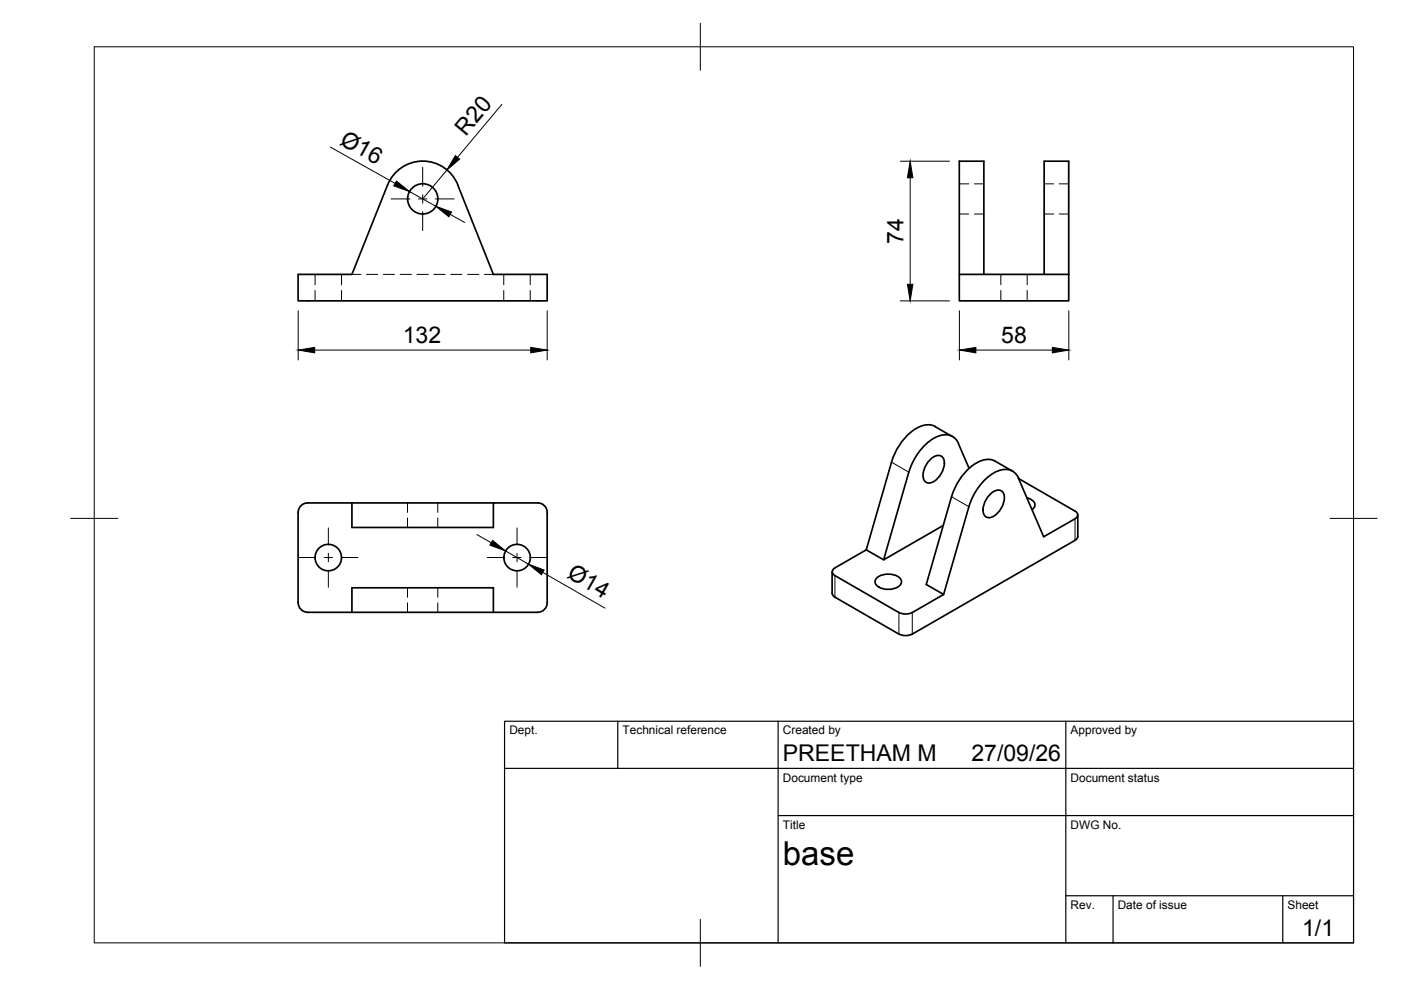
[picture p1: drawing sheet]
<svg xmlns="http://www.w3.org/2000/svg" width="297mm" height="210mm" viewBox="0 0 297 210" stroke-linecap="round" stroke-linejoin="round" font-family="sans-serif">
<!-- layer: Visible -->
<g fill="none" stroke="#000" stroke-width=".36">
<path d="M82.2 39.2a8 8 0 0 1 7.4-5 8 8 0 0 1 7.4 5l7.6 19h11.4v5.6h-52.8v-5.6h11.4l7.6-19M203.4 58.2h23.2v5.6h-23.2zM203.4 58.2v-24h5.2v24M221.4 58.2v-24h5.2v24M189 98l-5.3 18.6M197 97.7a2.09 2.09 0 0 1 2.7-.9 2.88 2.88 0 0 1 0 3.3 3.8 3.8 0 0 1-2.7 2.3 1.58 1.58 0 0 1-1.2-2.2 5.3 5.3 0 0 1 1.2-2.5zM198.3 90.5l3.6 2.1M198.3 90.4a4.7 4.7 0 0 0-5.2 1.2 13.2 13.2 0 0 0-4.1 6.4M203.2 94.1l2.3 5.2M203.2 94a3.1 3.1 0 0 0-4.4-1.5 11.9 11.9 0 0 0-6.1 7.6M214.7 99.9l-3.7-2.1a4.7 4.7 0 0 0-5.1 1.2 13.2 13.2 0 0 0-4.2 6.3l-5.3 18.6 3.7 2.1-6.7 3.9-.9 .3h-1l-.9-.3-13.6-7.9a.86 .86 0 0 1-.5-.8 .86 .86 0 0 1 .5-.8l6.7-3.8 3.6 2.1 12.7-7.3M63.2 108.6v19.2"/>
<path d="M65.2 106.6h9.4v5.2h30v-5.2h9.4a2 2 0 0 1 2 2M65.2 106.6a2 2 0 0 0-2 2M74.6 106.6h30M116 108.6v19.2a2.04 2.04 0 0 1-2 2h-9.4v-5.2h-30v5.2h-9.4M192.7 100.1l-5.4 18.6M209.7 105.1a2.09 2.09 0 0 1 2.8-.9 2.88 2.88 0 0 1 0 3.3 3.8 3.8 0 0 1-2.8 2.3 1.58 1.58 0 0 1-1.2-2.3 5.3 5.3 0 0 1 1.2-2.4zM216 101.5l11.9 6.8a.86 .86 0 0 1 .6 .9 .86 .86 0 0 1-.6 .8l-6.6 3.8-5.4-12.4a3 3 0 0 0-4.4-1.5 11.9 11.9 0 0 0-6.1 7.5l-5.3 18.6M217.7 105.6l.5 .1a1.28 1.28 0 0 1 1.2 1 1.28 1.28 0 0 1-.6 1.4M228.5 109.2v4.5l-.1 .5-.5 .4-34.9 20-1 .2-1.4-.4-13.6-7.8-.4-.4-.2-.4M63.2 127.8a2 2 0 0 0 2 2M74.6 129.8h30M176.4 121.2v4.6"/>
<path d="M185.9 122.5a3.8 3.8 0 0 1 5.1 .4 1.69 1.69 0 0 1-1.8 2l-.6 .1a3.2 3.2 0 0 1-3-1.2v-.9z"/>
<circle cx="89.6" cy="42.2" r="3.2"/>
<circle cx="69.6" cy="118.2" r="2.8"/>
<circle cx="109.6" cy="118.2" r="2.8"/>
</g>
<!-- layer: Hidden -->
<g fill="none" stroke="#000" stroke-width=".21">
<path d="M203.4 39h2M206.6 39h2M221.4 39h2M224.6 39h2M66.8 58.2v2.2M72.4 58.2v2.2M74.6 58.2h1.9M77.7 58.2h2.4M81.3 58.2h2.4M84.8 58.2h2.4M88.4 58.2h2.4M92 58.2h2.4"/>
<path d="M95.6 58.2h2.3M99.1 58.2h2.4M102.7 58.2h1.9M106.8 58.2v2.2M112.4 58.2v2.2M203.4 45.4h2M206.6 45.4h2M212.2 58.2v2.2M217.8 58.2v2.2M221.4 45.4h2M224.6 45.4h2M66.8 61.6v2.2"/>
<path d="M72.4 61.6v2.2M106.8 61.6v2.2M112.4 61.6v2.2M212.2 61.6v2.2M217.8 61.6v2.2M86.4 106.6v2M86.4 109.8v2M92.8 106.6v2M92.8 109.8v2M86.4 124.6v2M86.4 127.8v2M92.8 124.6v2"/>
<path d="M92.8 127.8v2"/>
</g>
<!-- layer: Visible Narrow -->
<path d="M189 98l3.7 2.1M201.7 105.3l3.7 2.1M227.9 110v4.6M177 122v4.6M190.6 129.9v4.5M193.4 129.9v4.5" fill="none" stroke="#000" stroke-width=".21"/>
<!-- layer: BORDER -->
<path d="M20 9.9h267v190h-267zM148.5 4.9v10M15 109.9h10M282 109.9h10M148.5 194.9v10" fill="none" stroke="#000" stroke-width=".21"/>
<!-- layer: TITLEBLOCK -->
<path d="M107 152.9h180v47h-180zM131 152.9v10M165 152.9v47M226 152.9v47M107 162.9h180M165 172.9h122M226 189.9h61M236 189.9v10M272 189.9v10" fill="none" stroke="#000" stroke-width=".25"/>
<!-- layer: Smart Centers -->
<g fill="none" stroke="#000" stroke-width=".21">
<path d="M89.6 35.5v4M82.9 42.2h4M88.7 42.2h1.8M89.6 41.3v1.8M89.6 44.9v4M92.3 42.2h4M63.3 118.2h3.6M68.7 118.2h1.8M69.6 111.9v3.6M69.6 117.3v1.8M72.3 118.2h3.6M103.3 118.2h3.6"/>
<path d="M108.7 118.2h1.8M109.6 111.9v3.6M109.6 117.3v1.8M112.3 118.2h3.6M69.6 120.9v3.6M109.6 120.9v3.6"/>
</g>
<!-- layer: FD_Dimensions -->
<g fill="none" stroke="#000" stroke-width=".21">
<path d="M70.1 31.2l13.7 7.7M94.7 36.1l-5.1 6.1M106.4 22.1l-9.4 11.3M190.9 34.2h10.4M193 37.7v22.6M86.8 40.6l5.6 3.1M95.5 45.5l3 1.7M63.2 65.9v10.4M66.7 74.2h45.8M116 65.9v10.4M190.9 63.8h10.4M203.4 65.9v10.4"/>
<path d="M206.9 74.2h16.2M226.6 65.9v10.4M101.1 113.3l3 1.8M107.2 116.8l4.8 2.8M115.1 121.4l13.2 7.5"/>
</g>
<path d="M84.1 38.4l2.7 2.2-3.3-1.2zM96.5 33l1 .7-2.8 2.4zM193 34.2l.5 3.5h-1.1zM92.4 43.7l3.3 1.3-.5 1zM63.2 74.2l3.5-.5v1.1zM112.5 73.7l3.5 .5-3.5 .6zM192.4 60.3h1.1l-.5 3.5zM203.4 74.2l3.5-.5v1.1zM223.1 73.7l3.5 .5-3.5 .6zM104.4 114.6l2.8 2.2-3.3-1.2zM112 119.6l3.4 1.3-.6 .9z" fill="#000" stroke="#000" stroke-width=".21"/>
<text font-size="7" x="166" y="183.4">base</text>
<g font-size="4.9">
<text x="98.8" y="29" transform="rotate(-50 98.8 29)">R20</text>
<text x="71.9" y="30.4" transform="rotate(29 71.9 30.4)">Ø16</text>
<text x="191.6" y="51.7" transform="rotate(-90 191.6 51.7)">74</text>
<text x="85.4" y="72.8">132</text>
<text x="212.3" y="72.8">58</text>
<text x="120" y="122.4" transform="rotate(30 120 122.4)">Ø14</text>
<text x="166" y="161.4">PREETHAM M</text>
<text x="206" y="161.4">27/09/26</text>
<text x="276.1" y="198.6">1/1</text>
</g>
<g font-size="2.5">
<text x="108" y="155.7">Dept.</text>
<text x="132" y="155.7">Technical reference</text>
<text x="166" y="155.7">Created by</text>
<text x="227" y="155.7">Approved by</text>
<text x="166" y="165.7">Document type</text>
<text x="227" y="165.7">Document status</text>
<text x="166" y="175.7">Title</text>
<text x="227" y="175.7">DWG No.</text>
<text x="227" y="192.7">Rev.</text>
<text x="237" y="192.7">Date of issue</text>
<text x="273" y="192.7">Sheet</text>
</g>
</svg>
